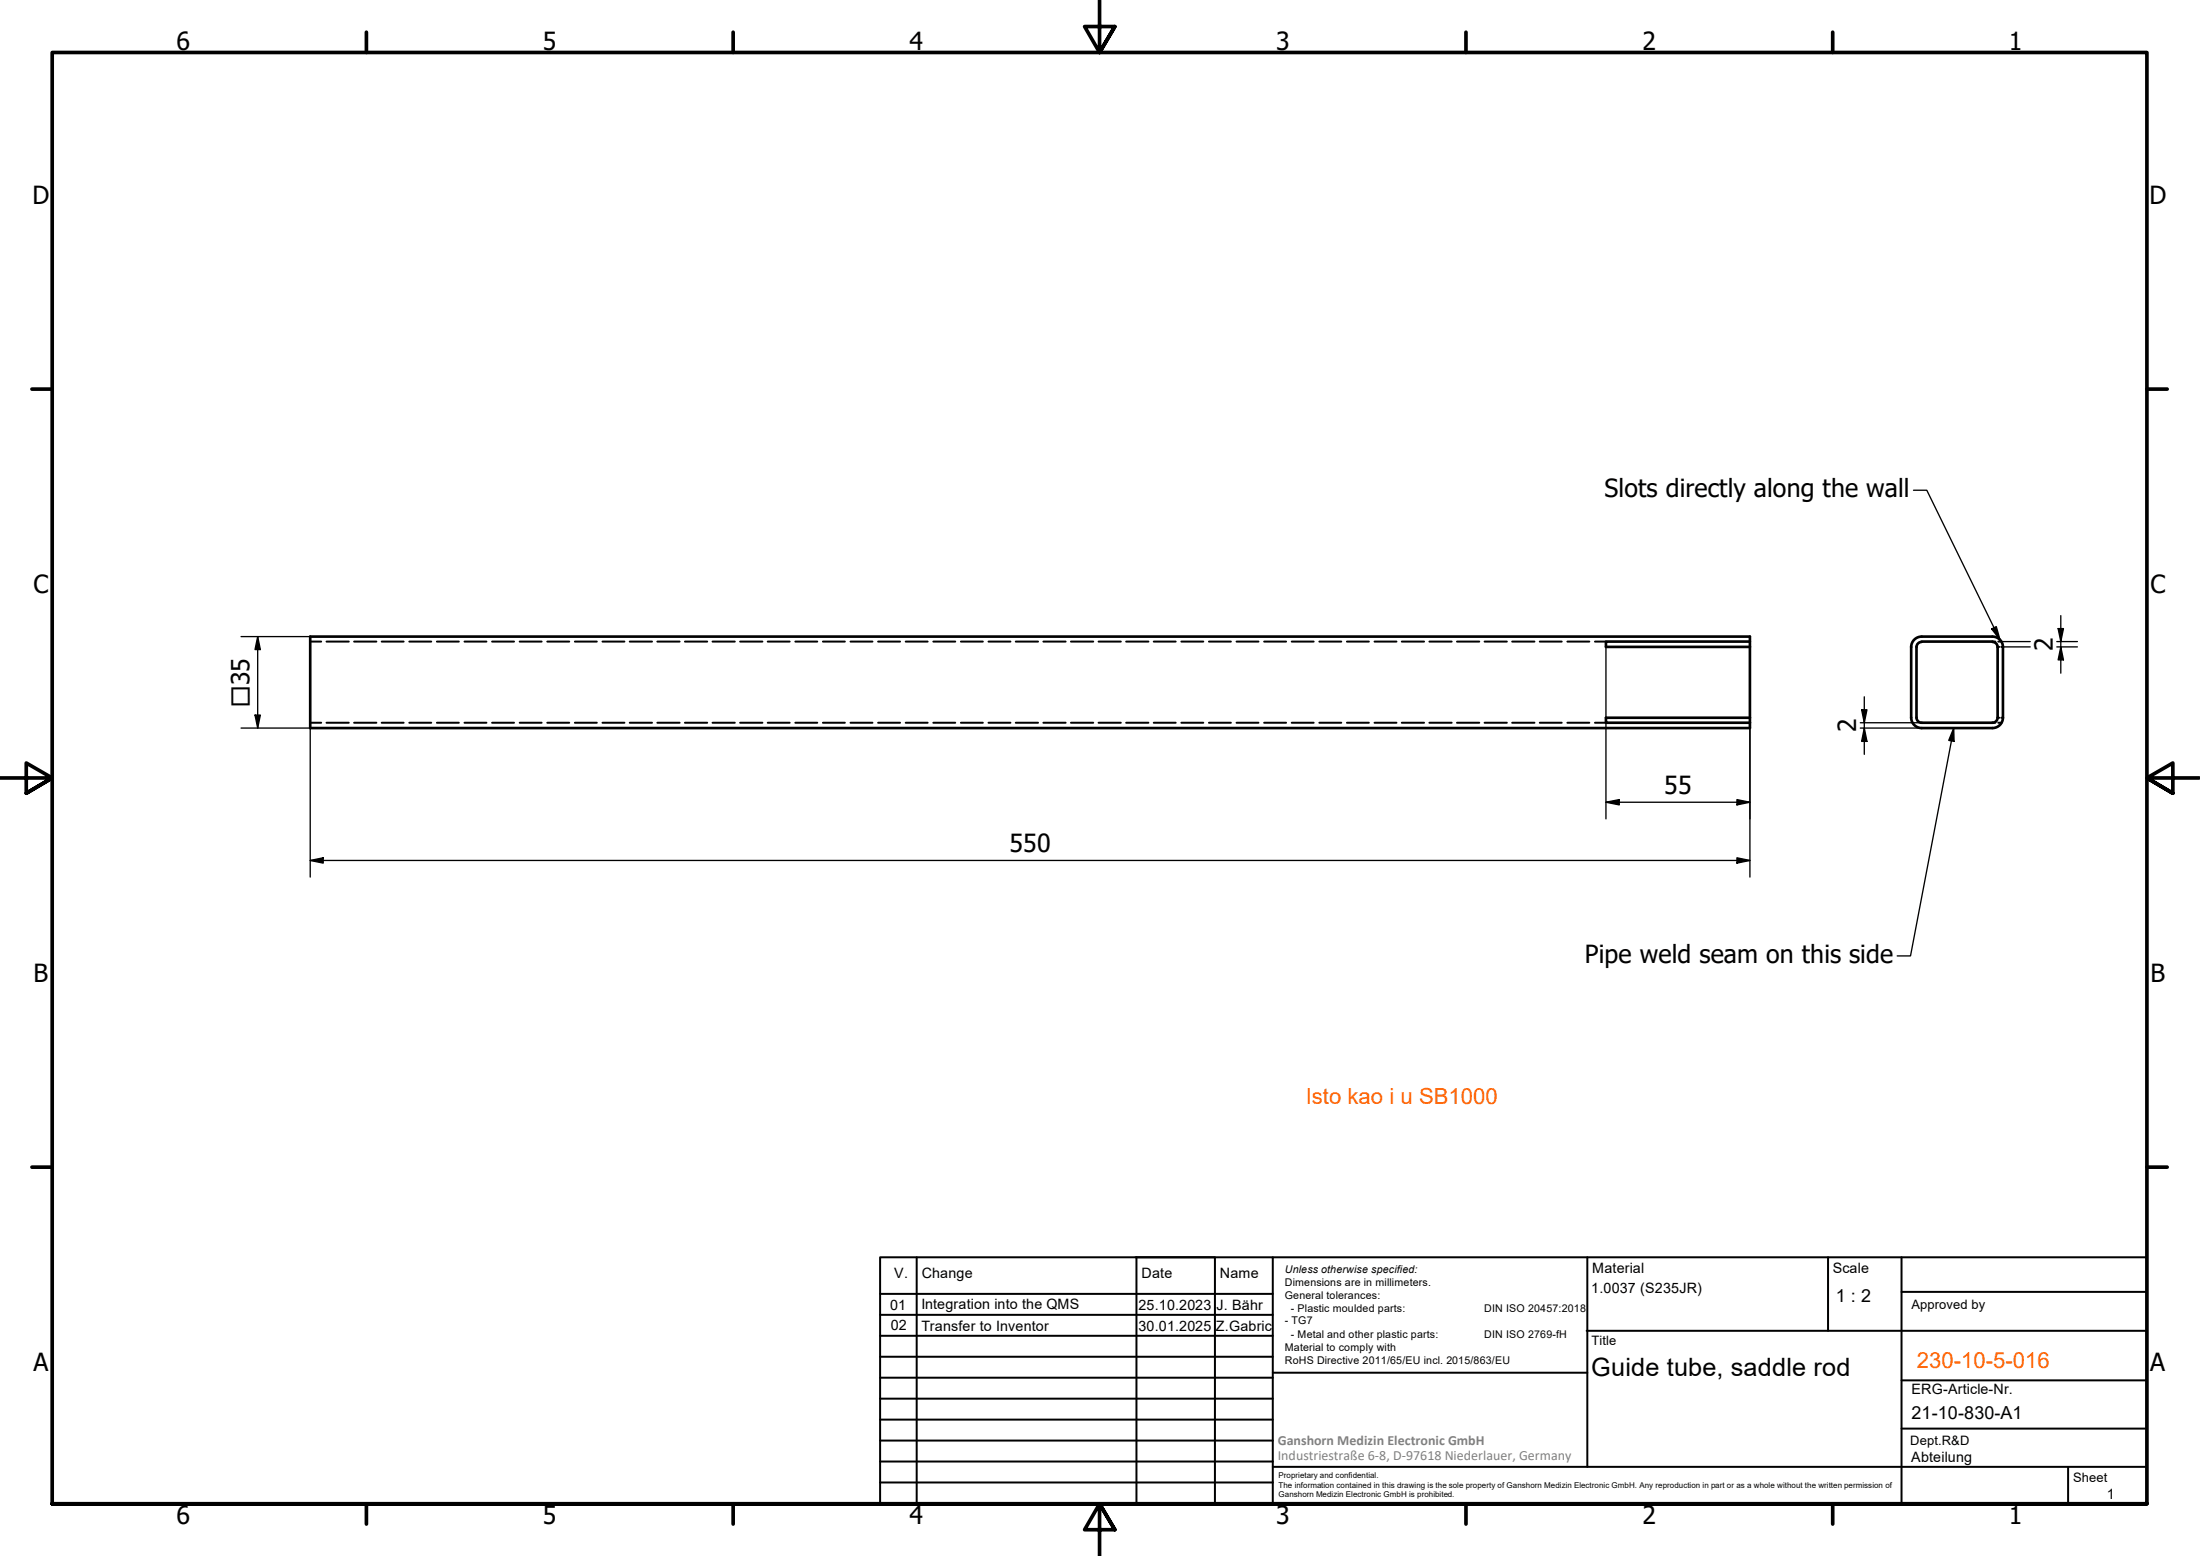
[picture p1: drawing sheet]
<svg xmlns="http://www.w3.org/2000/svg" width="420mm" height="297mm" viewBox="0 0 420 297" stroke-linecap="round" stroke-linejoin="round" font-family="sans-serif">
<!-- layer: Hidden (ISO) -->
<g fill="none" stroke="#000" stroke-width=".38">
<path d="M59.2 138h2.1M59.2 122.5h2.1M62.4 138h4.2M62.4 122.5h4.2M67.6 138h4.3M67.6 122.5h4.3M72.9 138h4.2M72.9 122.5h4.2M78.2 138h4.2M78.2 122.5h4.2M83.4 138h4.2M83.4 122.5h4.2"/>
<path d="M88.7 138h4.2M88.7 122.5h4.2M94 138h4.2M94 122.5h4.2M99.3 138h4.1M99.3 122.5h4.1M104.5 138h4.2M104.5 122.5h4.2M109.8 138h4.2M109.8 122.5h4.2M115.1 138h4.2M115.1 122.5h4.2"/>
<path d="M120.3 138h4.2M120.3 122.5h4.2M125.5 138h4.3M125.5 122.5h4.3M130.8 138h4.3M130.8 122.5h4.3M136.1 138h4.2M136.1 122.5h4.2M141.4 138h4.2M141.4 122.5h4.2M146.6 138h4.2M146.6 122.5h4.2"/>
<path d="M151.9 138h4.2M151.9 122.5h4.2M157.2 138h4.2M157.2 122.5h4.2M162.4 138h4.2M162.4 122.5h4.2M167.7 138h4.2M167.7 122.5h4.2M173 138h4.2M173 122.5h4.2M178.2 138h4.2M178.2 122.5h4.2"/>
<path d="M183.5 138h4.2M183.5 122.5h4.2M188.8 138h4.2M188.8 122.5h4.2M194 138h4.2M194 122.5h4.2M199.3 138h4.2M199.3 122.5h4.2M204.5 138h4.3M204.5 122.5h4.3M209.8 138h4.3M209.8 122.5h4.3"/>
<path d="M215.1 138h4.2M215.1 122.5h4.2M220.3 138h4.2M220.3 122.5h4.2M225.6 138h4.2M225.6 122.5h4.2M230.9 138h4.2M230.9 122.5h4.2M236.2 138h4.1M236.2 122.5h4.1M241.4 138h4.2M241.4 122.5h4.2"/>
<path d="M246.7 138h4.2M246.7 122.5h4.2M252 138h4.2M252 122.5h4.2M257.2 138h4.2M257.2 122.5h4.2M262.5 138h4.2M262.5 122.5h4.2M267.7 138h4.3M267.7 122.5h4.3M273 138h4.2M273 122.5h4.2"/>
<path d="M278.3 138h4.2M278.3 122.5h4.2M283.5 138h4.3M283.5 122.5h4.3M288.8 138h4.3M288.8 122.5h4.3M294.1 138h4.2M294.1 122.5h4.2M299.3 138h4.2M299.3 122.5h4.2M304.6 138h2.1M304.6 122.5h2.1"/>
<path d="M380.5 138h.6M380.5 122.5h.6M381.5 123.5h.3M381.5 137h.3M381.6 138h.7M381.6 122.5h.7M382.2 123.5h.3M382.2 137h.3"/>
</g>
<!-- layer: Visible (ISO) -->
<path d="M59.2 121.5h275v17.5h-275zM334.2 137h-27.5v1h27.5M334.2 122.5h-27.5v1h27.5M365 137a2 2 0 0 0 2 2h13.5M366 137a.98 .98 0 0 0 1 1h13.5M367 122.5a.98 .98 0 0 0-1 1v13.5M367 122.5h13.5M380.5 121.5h-13.5a2 2 0 0 0-2 2v13.5M380.5 121.5a2 2 0 0 1 2 2v13.5M380.5 122.5a.98 .98 0 0 1 1 1v13.5M381.5 137a.98 .98 0 0 1-1 1M382.5 137a2 2 0 0 1-2 2" fill="none" stroke="#000" stroke-width=".51"/>
<!-- layer: Border (ISO) -->
<g fill="none" stroke="#000" stroke-width=".7">
<path d="M70 6.1v3.9M140 6.1v3.9M210 0v10l-2.9-4.9h5.8l-2.9 4.9 2.9-4.9M280 6.1v3.9M350 6.1v3.9M6.1 74.3h3.9M410 74.3h3.9M0 148.5h10l-5-2.8v5.7l5-2.9-5 2.9M420 148.5h-10l5-2.8v5.7l-5-2.9 5 2.9M6.1 222.8h3.9M410 222.8h3.9M10 287.1v-277.1h400v277.1h-400h400"/>
<path d="M70 287.1v3.8M140 287.1v3.8M212.9 292l-2.9-4.9 2.9 4.9h-5.8l2.9-4.9v9.9M280 287.1v3.8M350 287.1v3.8"/>
</g>
<!-- layer: TitleBlock -->
<g fill="none" stroke="#000" stroke-width=".38">
<path d="M168.1 251h75M168.1 247h75M168.1 255h75M168.1 259h75M175.1 240v47M216.9 240h15M217 240v47M232 240v47M243.1 240.1v46.9h-75v-47h241.9v47.1h-167M303 254h107M303.1 240v40M349.1 240v14"/>
<path d="M363.2 240v47.1M363.2 246.6h46.8M168.1 271h75M168.1 263h75M168.1 267h75M168.1 275h75M168.1 279h75M243.1 262.1h60M363.2 272.7h46.8M363.2 263.5h46.8M168.1 283h75M216.9 287h15"/>
<path d="M243.1 280h166.9M395 280.1v7"/>
</g>
<!-- layer: Dimension (ISO) -->
<g fill="none" stroke="#000" stroke-width=".25">
<path d="M393.6 117.5v11M46 139h13.2M46 121.5h13.2M48.7 136.5h1l-.5 2.5zM49.2 121.5v17.5M49.2 121.5l.5 2.5h-1zM59.2 137v30.4M306.7 123.5v32.8M334.2 137v30.4M355.3 139h11.7M355.3 138h11.7M355.5 135.5h1.1l-.6 2.5z"/>
<path d="M356 133v11M356 139l.6 2.5h-1.1zM382.3 122.5h5.4M382.5 123.5h5.2M392.8 123.5h3.9M392.8 122.5h3.9M393.1 120h1l-.5 2.5zM393.6 123.5l.5 2.5h-1zM306.7 153.1l2.5-.5v1.1zM306.7 153.1h27.5M331.7 152.6l2.5 .5-2.5 .6zM59.2 164.3l2.5-.5v1z"/>
<path d="M59.2 164.3h275M331.7 163.8l2.5 .5-2.5 .5z"/>
</g>
<path d="M48.7 136.5h1l-.5 2.5zM49.2 121.5l.5 2.5h-1zM355.5 135.5h1.1l-.6 2.5zM393.1 120h1l-.5 2.5zM393.6 123.5l.5 2.5h-1zM306.7 153.1l2.5-.5v1.1zM331.7 152.6l2.5 .5-2.5 .6zM356 139l.6 2.5h-1.1zM59.2 164.3l2.5-.5v1zM331.7 163.8l2.5 .5-2.5 .5z" fill="#000"/>
<!-- layer: Symbol (ISO) -->
<path d="M365.4 93.6h2.6l14 28.5M373.1 139l.1 2.5-1-.2zM373.1 139l-8.2 43.5h-2.6M380.4 120.1l.9-.5 .7 2.5z" fill="none" stroke="#000" stroke-width=".25"/>
<path d="M380.4 120.1l.9-.5 .7 2.5zM373.1 139l.1 2.5-1-.2z" fill="#000"/>
<g font-size="4.8">
<text x="33.7" y="9.6">6</text>
<text x="103.7" y="9.6">5</text>
<text x="173.7" y="9.6">4</text>
<text x="243.7" y="9.6">3</text>
<text x="313.7" y="9.6">2</text>
<text x="383.7" y="9.6">1</text>
<text x="6.2" y="38.9">D</text>
<text x="410.5" y="38.9">D</text>
<text x="306.5" y="94.9">Slots directly along the wall</text>
<text x="6.4" y="113.1">C</text>
<text x="410.7" y="113.1">C</text>
<text x="392" y="124.3" transform="rotate(-90 392 124.3)">2</text>
<text x="354.5" y="139.8" transform="rotate(-90 354.5 139.8)">2</text>
<text x="317.8" y="151.6">55</text>
<text x="192.8" y="162.7">550</text>
<text x="302.7" y="183.8">Pipe weld seam on this side</text>
<text x="6.4" y="187.4">B</text>
<text x="410.7" y="187.4">B</text>
<text x="6.4" y="261.7">A</text>
<text x="303.9" y="262.7">Guide tube, saddle rod</text>
<text x="410.7" y="261.7">A</text>
<text x="33.7" y="290.9">6</text>
<text x="103.7" y="290.9">5</text>
<text x="173.7" y="290.9">4</text>
<text x="243.7" y="290.9">3</text>
<text x="313.7" y="290.9">2</text>
<text x="383.7" y="290.9">1</text>
</g>
<text font-size="4.6" x="47.6" y="134.9" transform="rotate(-90 47.6 134.9)">□35</text>
<g font-size="4.2" fill="#ff6200">
<text x="249.4" y="210.7">Isto kao i u SB1000</text>
<text x="366.1" y="261.1">230-10-5-016</text>
</g>
<g font-size="3.4">
<text x="350.6" y="248.5">1 : 2</text>
<text x="365.1" y="270.9">21-10-830-A1</text>
</g>
<g font-size="2.7">
<text x="170.8" y="244">V.</text>
<text x="176" y="244">Change</text>
<text x="218" y="244">Date</text>
<text x="233" y="244">Name</text>
<text x="304.1" y="243">Material</text>
<text x="350" y="243.1">Scale</text>
<text x="170" y="250">01</text>
<text x="176" y="249.9">Integration into the QMS</text>
<text x="217.4" y="250">25.10.2023</text>
<text x="232.3" y="250">J. Bähr</text>
<text x="303.9" y="246.8">1.0037 (S235JR)</text>
<text x="170.1" y="253.9">02</text>
<text x="176" y="254">Transfer to Inventor</text>
<text x="217.4" y="254">30.01.2025 Z.Gabric</text>
<text x="365.1" y="266.1">ERG-Article-Nr.</text>
<text x="365" y="279">Abteilung</text>
<text x="402.3" y="286.2">1</text>
</g>
<g font-size="2.7" fill="#808080">
<text x="244" y="275.8">Ganshorn Medizin Electronic GmbH</text>
<text x="244" y="278.7">Industriestraße 6-8, D-97618 Niederlauer, Germany</text>
</g>
<g font-size="2.5">
<text x="365.1" y="249.9">Approved by</text>
<text x="304" y="256.8">Title</text>
<text x="364.8" y="275.8">Dept.R&amp;D</text>
<text x="395.9" y="282.9">Sheet</text>
</g>
<g font-size="2">
<text x="245.4" y="242.9">Unless otherwise specified:</text>
<text x="245.4" y="245.4">Dimensions are in millimeters.</text>
<text x="245.4" y="247.9">General tolerances:</text>
<text x="246.5" y="250.4">- Plastic moulded parts:</text>
<text x="283.5" y="250.4">DIN ISO 20457:2018</text>
<text x="245.4" y="252.8">- TG7</text>
<text x="245.4" y="257.9">Material to comply with</text>
<text x="246.5" y="255.4">- Metal and other plastic parts:</text>
<text x="283.5" y="255.4">DIN ISO 2769-fH</text>
<text x="245.4" y="260.3">RoHS Directive 2011/65/EU incl. 2015/863/EU</text>
</g>
<g font-size="1.5">
<text x="244.2" y="282.2">Proprietary and confidential.</text>
<text x="244.2" y="284">The information contained in this drawing is the sole property of Ganshorn Medizin Electronic GmbH. Any reproduction in part or as a whole without the written permission of</text>
<text x="244.2" y="285.8">Ganshorn Medizin Electronic GmbH is prohibited.</text>
</g>
</svg>
